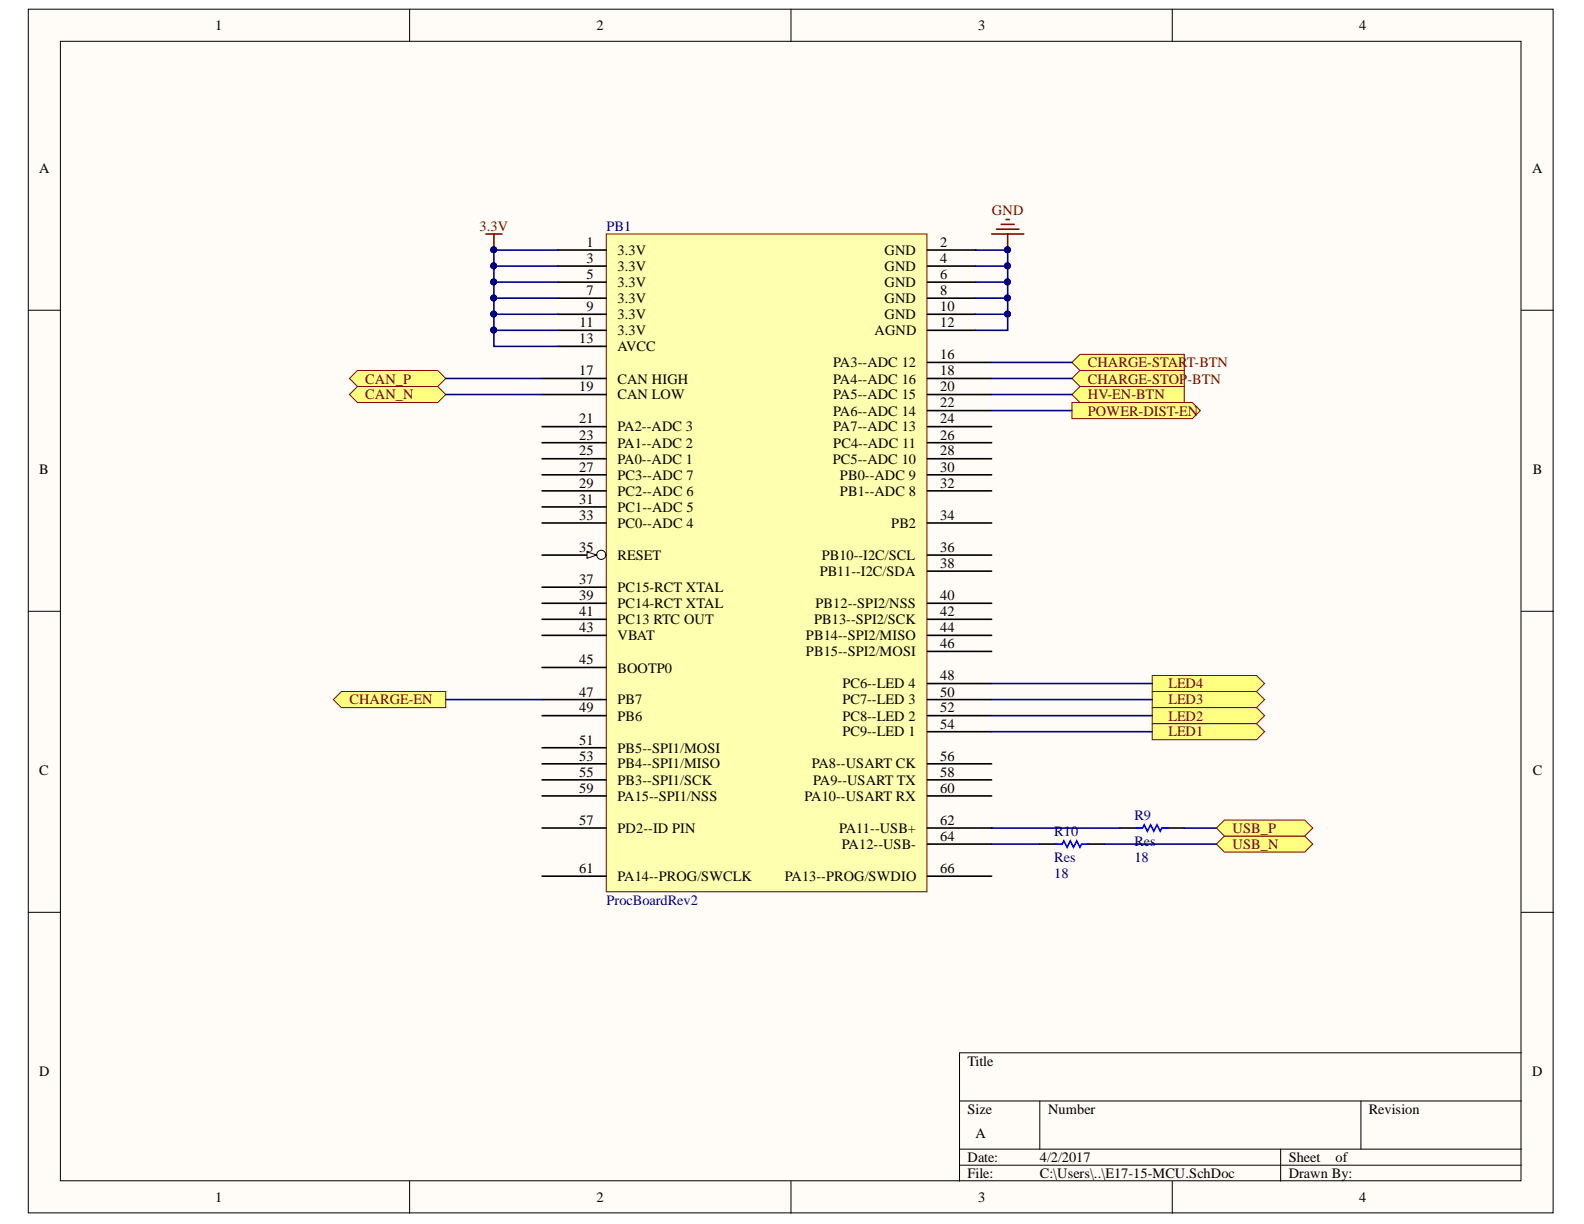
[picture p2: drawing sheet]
<svg xmlns="http://www.w3.org/2000/svg" width="279mm" height="216mm" viewBox="0 0 279 216" stroke-linecap="round" stroke-linejoin="round" font-family="sans-serif">
<g fill="#fffcf8" stroke="#000" stroke-width=".18">
<path d="M5 1.6h269v212.3h-269z"/>
<path d="M10.7 7.3h257.6v201h-257.6z"/>
</g>
<g fill="none" stroke="#000" stroke-width=".18">
<path d="M72.3 1.6v5.7M139.5 1.6v5.7M206.8 1.6v5.7M5 54.7h5.7M268.4 54.7h5.6M5 107.8h5.7M268.4 107.8h5.6M5 160.9h5.7M268.4 160.9h5.6M169.3 194.2h99.1M183.4 194.2v8.5M240.1 194.2v8.5"/>
<path d="M268.4 185.7h-99.1v22.7M72.3 208.4v5.6M139.5 208.4v5.6M169.3 202.7h99.1M169.3 205.5h99.1M206.8 208.4v5.6M225.9 202.7v5.7"/>
</g>
<path d="M106.9 41.3h56.6v116h-56.6z" fill="#ffffb0" stroke="#800000" stroke-width=".18"/>
<path d="M163.6 58.3h8.5M98.4 61.1h8.5M95.6 97.9h11.3M95.6 109.2h11.3M95.6 140.4h11.3M95.6 154.6h11.3" fill="none" stroke="#000" stroke-width=".28"/>
<circle cx="106.1" cy="97.9" r=".81" fill="#fffcf8" stroke="#000" stroke-width=".18"/>
<path d="M103.5 97.3l1.7 .6-1.7 .6z" fill="#fffcf8"/>
<path d="M103.5 97.3l1.7 .6-1.7 .6z" fill="none" stroke="#000" stroke-width=".18"/>
<g fill="none" stroke="#000" stroke-width=".28">
<path d="M98.4 44.1h8.5M98.4 46.9h8.5M98.4 49.8h8.5M98.4 52.6h8.5M98.4 55.4h8.5M98.4 58.3h8.5M163.6 44.1h8.5M163.6 46.9h8.5M163.6 49.8h8.5M163.6 52.6h8.5M163.6 55.4h8.5M95.6 78.1h11.3"/>
<path d="M95.6 75.3h11.3M95.6 66.8h11.3M95.6 69.6h11.3M163.6 78.1h11.3M163.6 75.3h11.3M163.6 66.8h11.3M163.6 69.6h11.3M163.6 63.9h11.3M163.6 72.4h11.3M95.6 80.9h11.3M95.6 92.2h11.3M95.6 89.4h11.3"/>
<path d="M95.6 86.6h11.3M95.6 83.8h11.3M163.6 80.9h11.3M163.6 92.2h11.3M163.6 86.6h11.3M163.6 83.8h11.3M163.6 97.9h11.3M95.6 112.1h11.3M95.6 106.4h11.3M95.6 103.6h11.3M95.6 117.7h11.3M163.6 112.1h11.3"/>
<path d="M163.6 106.4h11.3M163.6 114.9h11.3M163.6 109.2h11.3M163.6 100.7h11.3M95.6 134.7h11.3M95.6 131.9h11.3M95.6 126.2h11.3M95.6 123.4h11.3M95.6 137.6h11.3M163.6 134.7h11.3M163.6 126.2h11.3M163.6 123.4h11.3"/>
<path d="M163.6 137.6h11.3M163.6 129.1h11.3M163.6 120.6h11.3M95.6 146.1h11.3M163.6 146.1h11.3M163.6 140.4h11.3M163.6 154.6h11.3M163.6 148.9h11.3"/>
</g>
<path d="M176.6 39.6h2.3M177.5 38.7h.5M85.7 41.3h2.8M87.1 41.3v2.8M174.9 41.3h5.7M175.8 40.4h3.9M177.7 41.3v2.8" fill="none" stroke="#800000" stroke-width=".28"/>
<g fill="#000080" stroke="#000080" stroke-width=".18">
<circle cx="87.1" cy="44.1" r=".52"/>
<circle cx="87.1" cy="55.4" r=".52"/>
<circle cx="87.1" cy="52.6" r=".52"/>
<circle cx="87.1" cy="49.7" r=".52"/>
<circle cx="87.1" cy="46.9" r=".52"/>
<circle cx="87.1" cy="58.2" r=".52"/>
<circle cx="177.7" cy="44.1" r=".52"/>
<circle cx="177.7" cy="55.4" r=".52"/>
<circle cx="177.7" cy="52.6" r=".52"/>
<circle cx="177.7" cy="49.7" r=".52"/>
<circle cx="177.7" cy="46.9" r=".52"/>
</g>
<path d="M87.1 58.3v2.8h11.3M87.1 55.4h11.3M87.1 52.6h11.3M87.1 49.8h11.3M87.1 46.9h11.3M98.4 44.1h-11.3v14.2h11.3M172.1 44.1h5.6v14.2h-5.6M172.1 55.4h5.6M172.1 52.6h5.6M172.1 49.8h5.6M172.1 46.9h5.6" fill="none" stroke="#000080" stroke-width=".28"/>
<g fill="#ffff80" stroke="#800000" stroke-width=".18">
<path d="M61.6 66.8l1.4-1.5h14.2l1.4 1.5-1.4 1.4h-14.2z" fill-rule="evenodd"/>
<path d="M61.6 69.6l1.4-1.4h14.2l1.4 1.4-1.4 1.4h-14.2z" fill-rule="evenodd"/>
</g>
<path d="M78.6 66.8h17M78.6 69.6h17" fill="none" stroke="#000080" stroke-width=".28"/>
<g fill="#ffff80" stroke="#800000" stroke-width=".18">
<path d="M214.6 148.9l1.4-1.4h14.1l1.5 1.4-1.5 1.4h-14.1z" fill-rule="evenodd"/>
<path d="M214.6 146.1l1.4-1.5h14.1l1.5 1.5-1.5 1.4h-14.1z" fill-rule="evenodd"/>
</g>
<path d="M183.4 148.9h2.8M191.9 148.9h2.8M197.6 146.1h2.8M206.1 146.1h2.8" fill="none" stroke="#000" stroke-width=".28"/>
<path d="M186.2 148.9h1.2l.3-.6 .5 1.2 .6-1.2 .6 1.2 .5-1.2 .6 1.2 .3-.6h1.1M200.4 146.1h1.1l.3-.6 .6 1.1 .6-1.1 .5 1.1 .6-1.1 .6 1.1 .2-.5h1.2" fill="none" stroke="#00f" stroke-width=".28"/>
<path d="M174.9 148.9h8.5M174.9 146.1h22.7M194.7 148.9h19.9M208.9 146.1h5.7" fill="none" stroke="#000080" stroke-width=".28"/>
<path d="M58.8 123.4l1.4-1.4h18.4v2.8h-18.4z" fill-rule="evenodd" fill="#ffff80" stroke="#800000" stroke-width=".18"/>
<path d="M78.6 123.4h17" fill="none" stroke="#000080" stroke-width=".28"/>
<g fill="#ffff80" stroke="#800000" stroke-width=".18">
<path d="M189.1 63.9l1.4-1.4h18.4v2.8h-18.4z" fill-rule="evenodd"/>
<path d="M189.1 66.8l1.4-1.5h18.4v2.9h-18.4z" fill-rule="evenodd"/>
<path d="M189.1 69.6l1.4-1.4h18.4v2.8h-18.4z" fill-rule="evenodd"/>
</g>
<path d="M174.9 63.9h14.2M174.9 66.8h14.2M174.9 69.6h14.2" fill="none" stroke="#000080" stroke-width=".28"/>
<path d="M189.1 71h21.2l1.4 1.4-1.4 1.4h-21.2z" fill-rule="evenodd" fill="#ffff80" stroke="#800000" stroke-width=".18"/>
<path d="M174.9 72.4h14.2" fill="none" stroke="#000080" stroke-width=".28"/>
<g fill="#ffff80" stroke="#800000" stroke-width=".18">
<path d="M203.2 119.2h18.4l1.5 1.4-1.5 1.4h-18.4z" fill-rule="evenodd"/>
<path d="M203.2 122h18.4l1.5 1.4-1.5 1.4h-18.4z" fill-rule="evenodd"/>
<path d="M203.2 124.8h18.4l1.5 1.4-1.5 1.4h-18.4z" fill-rule="evenodd"/>
<path d="M203.2 127.6h18.4l1.5 1.5-1.5 1.4h-18.4z" fill-rule="evenodd"/>
</g>
<path d="M174.9 120.6h28.3M174.9 123.4h28.3M174.9 126.2h28.3M174.9 129.1h28.3" fill="none" stroke="#000080" stroke-width=".28"/>
<g font-size="2.5">
<text x="38" y="5.3">1</text>
<text x="105.2" y="5.3">2</text>
<text x="172.5" y="5.3">3</text>
<text x="239.7" y="5.3">4</text>
<text x="6.9" y="30.4">A</text>
<text x="270.3" y="30.4">A</text>
<text x="103.4" y="43.5">1</text>
<text x="103.4" y="46.3">3</text>
<text x="108.9" y="45">3.3V</text>
<text x="108.9" y="47.8">3.3V</text>
<text x="156" y="45">GND</text>
<text x="156" y="47.8">GND</text>
<text x="165.8" y="43.5">2</text>
<text x="165.8" y="46.3">4</text>
<text x="103.4" y="49.2">5</text>
<text x="103.4" y="52">7</text>
<text x="108.9" y="50.7">3.3V</text>
<text x="108.9" y="53.4">3.3V</text>
<text x="156" y="50.7">GND</text>
<text x="156" y="53.4">GND</text>
<text x="165.8" y="49.2">6</text>
<text x="165.8" y="52">8</text>
<text x="102.2" y="57.7">11</text>
<text x="103.4" y="54.9">9</text>
<text x="108.9" y="56.3">3.3V</text>
<text x="108.9" y="59.1">3.3V</text>
<text x="154.3" y="59.1">AGND</text>
<text x="156" y="56.3">GND</text>
<text x="165.8" y="57.7">12</text>
<text x="165.8" y="54.9">10</text>
<text x="102.2" y="60.5">13</text>
<text x="108.9" y="62">AVCC</text>
<text x="147" y="64.8">PA3--ADC 12</text>
<text x="165.8" y="63.3">16</text>
<text x="102.2" y="66.2">17</text>
<text x="102.2" y="69">19</text>
<text x="108.9" y="67.6">CAN HIGH</text>
<text x="108.9" y="70.4">CAN LOW</text>
<text x="147" y="70.4">PA5--ADC 15</text>
<text x="147" y="67.6">PA4--ADC 16</text>
<text x="165.8" y="71.9">22</text>
<text x="165.8" y="69">20</text>
<text x="165.8" y="66.2">18</text>
<text x="102.2" y="77.5">23</text>
<text x="102.2" y="74.7">21</text>
<text x="108.9" y="76.1">PA2--ADC 3</text>
<text x="147" y="76.1">PA7--ADC 13</text>
<text x="147" y="73.3">PA6--ADC 14</text>
<text x="165.8" y="77.5">26</text>
<text x="165.8" y="74.7">24</text>
<text x="6.9" y="83.5">B</text>
<text x="102.2" y="80.3">25</text>
<text x="102.2" y="83.2">27</text>
<text x="108.9" y="81.8">PA0--ADC 1</text>
<text x="108.9" y="79">PA1--ADC 2</text>
<text x="146.9" y="81.8">PC5--ADC 10</text>
<text x="147" y="79">PC4--ADC 11</text>
<text x="165.8" y="83.2">30</text>
<text x="165.8" y="80.3">28</text>
<text x="270.4" y="83.5">B</text>
<text x="102.2" y="88.9">31</text>
<text x="102.2" y="86">29</text>
<text x="108.9" y="87.4">PC2--ADC 6</text>
<text x="108.9" y="84.6">PC3--ADC 7</text>
<text x="148.2" y="87.4">PB1--ADC 8</text>
<text x="148.2" y="84.6">PB0--ADC 9</text>
<text x="165.8" y="86">32</text>
<text x="102.2" y="91.7">33</text>
<text x="108.9" y="93.1">PC0--ADC 4</text>
<text x="108.9" y="90.3">PC1--ADC 5</text>
<text x="157.2" y="93.1">PB2</text>
<text x="165.8" y="91.7">34</text>
<text x="102.2" y="97.3">35</text>
<text x="108.9" y="98.8">RESET</text>
<text x="144.6" y="101.6">PB11--I2C/SDA</text>
<text x="144.9" y="98.8">PB10--I2C/SCL</text>
<text x="165.8" y="100.2">38</text>
<text x="165.8" y="97.3">36</text>
<text x="102.2" y="105.9">39</text>
<text x="102.2" y="103">37</text>
<text x="108.9" y="107.3">PC14-RCT XTAL</text>
<text x="108.9" y="104.4">PC15-RCT XTAL</text>
<text x="143.8" y="107.3">PB12--SPI2/NSS</text>
<text x="165.8" y="105.9">40</text>
<text x="102.2" y="108.7">41</text>
<text x="102.2" y="111.5">43</text>
<text x="108.9" y="110.1">PC13 RTC OUT</text>
<text x="108.9" y="113">VBAT</text>
<text x="142.2" y="113">PB14--SPI2/MISO</text>
<text x="143.6" y="110.1">PB13--SPI2/SCK</text>
<text x="165.8" y="111.5">44</text>
<text x="165.8" y="108.7">42</text>
<text x="102.2" y="117.2">45</text>
<text x="108.9" y="118.6">BOOTP0</text>
<text x="142.2" y="115.8">PB15--SPI2/MOSI</text>
<text x="165.8" y="120">48</text>
<text x="165.8" y="114.3">46</text>
<text x="102.2" y="125.7">49</text>
<text x="102.2" y="122.9">47</text>
<text x="108.9" y="124.2">PB7</text>
<text x="148.6" y="124.2">PC7--LED 3</text>
<text x="148.6" y="121.4">PC6--LED 4</text>
<text x="165.8" y="125.7">52</text>
<text x="165.8" y="122.9">50</text>
<text x="102.2" y="131.3">51</text>
<text x="108.9" y="127.1">PB6</text>
<text x="148.6" y="129.9">PC9--LED 1</text>
<text x="148.6" y="127.1">PC8--LED 2</text>
<text x="165.8" y="128.5">54</text>
<text x="6.9" y="136.7">C</text>
<text x="102.2" y="134.2">53</text>
<text x="102.2" y="137">55</text>
<text x="108.9" y="135.6">PB4--SPI1/MISO</text>
<text x="108.9" y="132.8">PB5--SPI1/MOSI</text>
<text x="143.2" y="135.6">PA8--USART CK</text>
<text x="165.8" y="137">58</text>
<text x="165.8" y="134.2">56</text>
<text x="270.4" y="136.7">C</text>
<text x="102.2" y="139.9">59</text>
<text x="108.9" y="141.2">PA15--SPI1/NSS</text>
<text x="108.9" y="138.4">PB3--SPI1/SCK</text>
<text x="141.9" y="141.2">PA10--USART RX</text>
<text x="143.4" y="138.4">PA9--USART TX</text>
<text x="165.8" y="139.9">60</text>
<text x="102.2" y="145.5">57</text>
<text x="108.9" y="146.9">PD2--ID PIN</text>
<text x="148" y="146.9">PA11--USB+</text>
<text x="148.5" y="149.8">PA12--USB-</text>
<text x="165.8" y="145.5">62</text>
<text x="165.8" y="148.3">64</text>
<text x="102.2" y="154">61</text>
<text x="108.9" y="155.4">PA14--PROG/SWCLK</text>
<text x="138.4" y="155.4">PA13--PROG/SWDIO</text>
<text x="165.8" y="154">66</text>
<text x="6.9" y="189.8">D</text>
<text x="170.7" y="188">Title</text>
<text x="270.3" y="189.8">D</text>
<text x="170.7" y="196.5">Size</text>
<text x="184.9" y="196.5">Number</text>
<text x="241.4" y="196.5">Revision</text>
<text x="172.1" y="200.7">A</text>
<text x="170.7" y="205">Date:</text>
<text x="170.7" y="207.8">File:</text>
<text x="183.4" y="205">4/2/2017</text>
<text x="183.4" y="207.8">C:\Users\..\E17-15-MCU.SchDoc</text>
<text x="227.3" y="205">Sheet</text>
<text x="227.3" y="207.8">Drawn By:</text>
<text x="235.6" y="205">of</text>
<text x="38" y="212.1">1</text>
<text x="105.2" y="212.1">2</text>
<text x="172.5" y="212.1">3</text>
<text x="239.7" y="212.1">4</text>
</g>
<g font-size="2.5" fill="#800000">
<text x="84.6" y="40.8">3.3V</text>
<text x="175" y="37.9">GND</text>
<text x="191.9" y="64.8">CHARGE-STAR</text>
<text x="209.4" y="64.8">T-BTN</text>
<text x="64.4" y="67.6">CAN_P</text>
<text x="64.4" y="70.4">CAN_N</text>
<text x="191.9" y="67.6">CHARGE-STOP</text>
<text x="191.9" y="70.4">HV-EN-BTN</text>
<text x="209.4" y="67.6">-BTN</text>
<text x="191.9" y="73.3">POWER-DIST-EN</text>
<text x="61.6" y="124.2">CHARGE-EN</text>
<text x="206.1" y="121.4">LED4</text>
<text x="206.1" y="124.2">LED3</text>
<text x="206.1" y="127.1">LED2</text>
<text x="206.1" y="129.9">LED1</text>
<text x="217.4" y="149.8">USB_N</text>
<text x="217.4" y="146.9">USB_P</text>
</g>
<g font-size="2.5" fill="#000080">
<text x="107" y="40.8">PB1</text>
<text x="186" y="147.5">R10</text>
<text x="200.1" y="144.7">R9</text>
<text x="200.1" y="149.2">Res</text>
<text x="186" y="154.8">18</text>
<text x="186" y="152">Res</text>
<text x="200.1" y="152">18</text>
<text x="107" y="159.7">ProcBoardRev2</text>
</g>
</svg>
